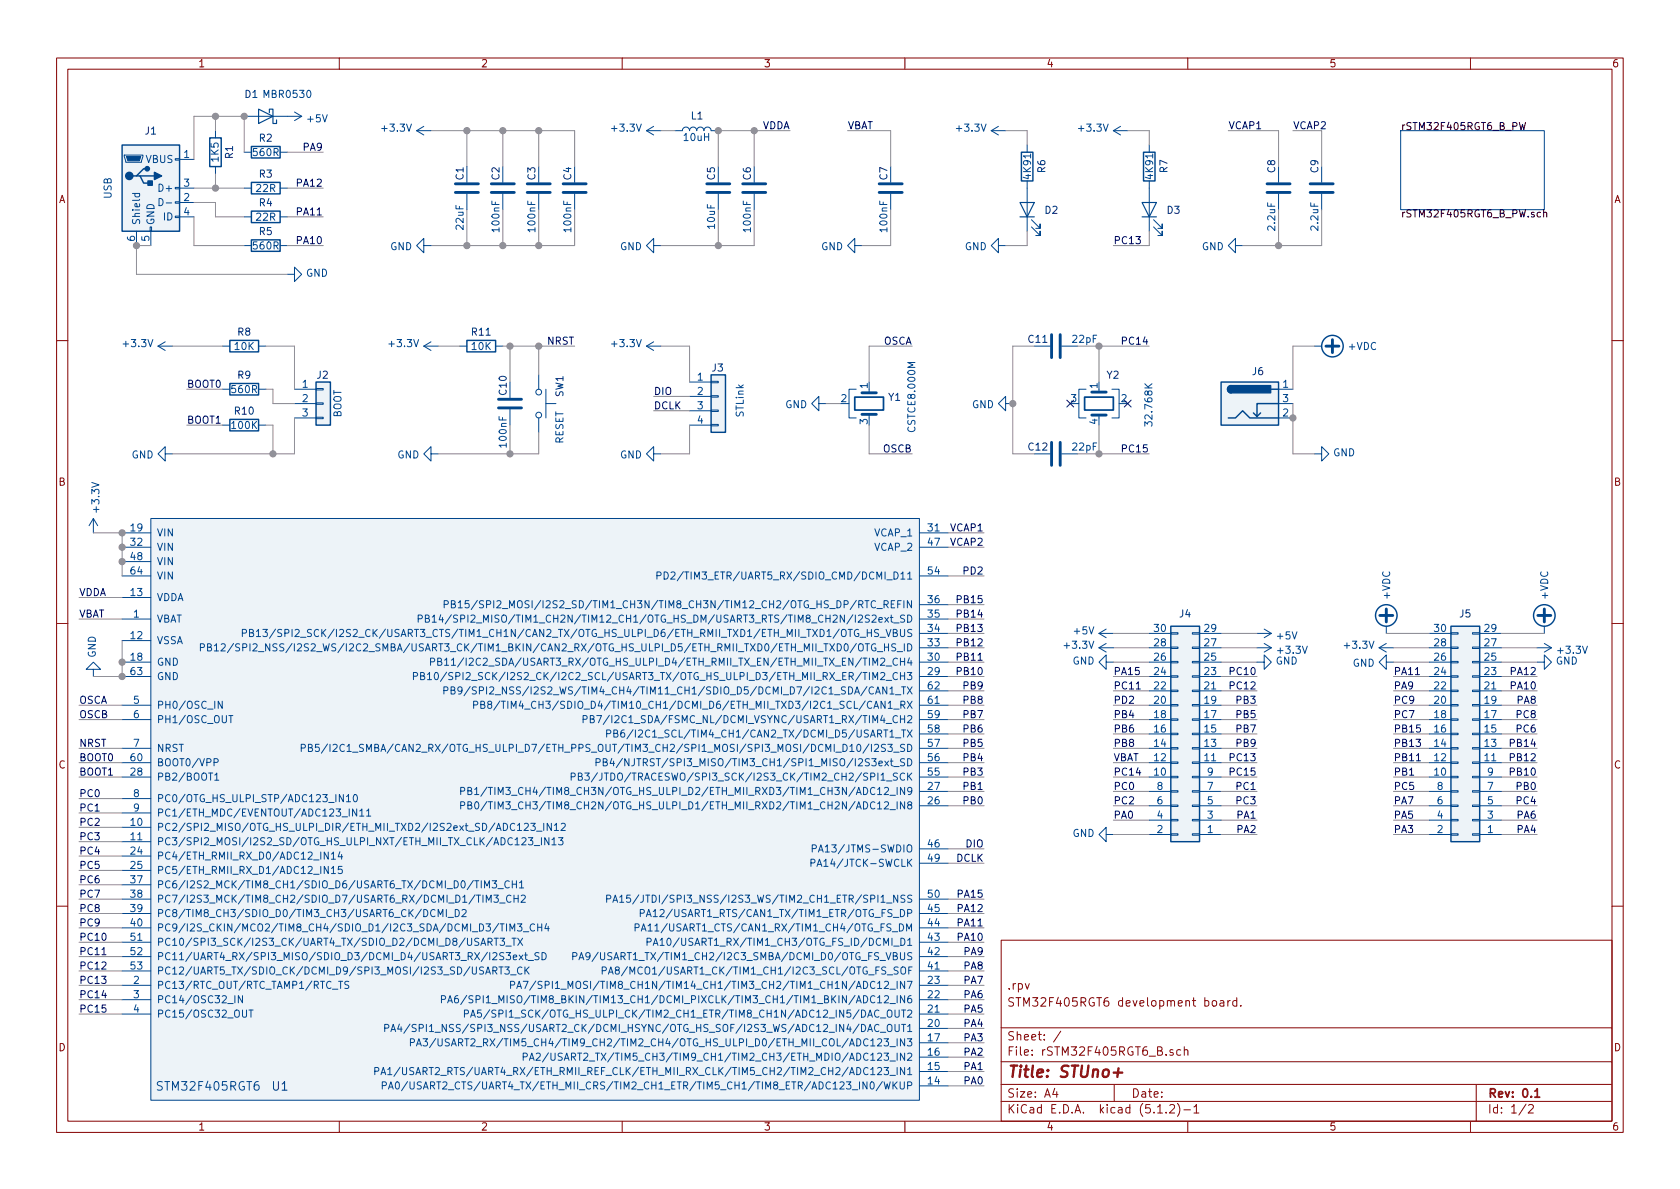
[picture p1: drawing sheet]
EESchema Schematic File Version 4
LIBS:rSTM32F405RGT6_B-cache
EELAYER 29 0
EELAYER END
$Descr A4 11693 8268
encoding utf-8
Sheet 1 2
Title "STUno+"
Date ""
Rev "0.1"
Comp ""
Comment1 "STM32F405RGT6 development board."
Comment2 ".rpv"
Comment3 ""
Comment4 ""
$EndDescr
$Comp
L Device:C C10
U 1 1
P 3550 2800
F 0 "C10" V 3500 2850 50  0000 L CNN
F 1 "100nF" V 3500 2600 50  0000 C CNN
F 2 "Capacitors_SMD:C_0805" H 3588 2650 50  0001 C CNN
F 3 "~" H 3550 2800 50  0001 C CNN
	1    3550 2800
	1    0    0    -1  
$EndComp
$Comp
L Device:LED D2
U 1 1
P 7150 1450
F 0 "D2" V 7143 1333 50  0000 R CNN
F 1 "LED" V 7098 1333 50  0001 R CNN
F 2 "LEDs:LED_0805" H 7150 1450 50  0001 C CNN
F 3 "~" H 7150 1450 50  0001 C CNN
	1    7150 1450
	0    -1   -1   0   
$EndComp
$Comp
L Device:LED D3
U 1 1
P 8000 1450
F 0 "D3" V 7993 1333 50  0000 R CNN
F 1 "LED" V 7948 1333 50  0001 R CNN
F 2 "LEDs:LED_0805" H 8000 1450 50  0001 C CNN
F 3 "~" H 8000 1450 50  0001 C CNN
	1    8000 1450
	0    -1   -1   0   
$EndComp
$Comp
L Device:R R6
U 1 1
P 7150 1150
F 0 "R6" V 7250 1100 50  0000 L CNN
F 1 "4K91" V 7150 1150 50  0000 C CNN
F 2 "Resistors_SMD:R_0603" V 7080 1150 50  0001 C CNN
F 3 "~" H 7150 1150 50  0001 C CNN
	1    7150 1150
	1    0    0    -1  
$EndComp
$Comp
L Device:R R8
U 1 1
P 1700 2400
F 0 "R8" V 1600 2400 50  0000 C CNN
F 1 "10K" V 1700 2400 50  0000 C CNN
F 2 "Resistors_SMD:R_0603" V 1630 2400 50  0001 C CNN
F 3 "~" H 1700 2400 50  0001 C CNN
	1    1700 2400
	0    1    1    0   
$EndComp
$Comp
L Device:R R9
U 1 1
P 1700 2700
F 0 "R9" V 1600 2700 50  0000 C CNN
F 1 "560R" V 1700 2700 50  0000 C CNN
F 2 "Resistors_SMD:R_0603" V 1630 2700 50  0001 C CNN
F 3 "~" H 1700 2700 50  0001 C CNN
	1    1700 2700
	0    1    1    0   
$EndComp
$Comp
L Device:R R11
U 1 1
P 3350 2400
F 0 "R11" V 3250 2400 50  0000 C CNN
F 1 "10K" V 3350 2400 50  0000 C CNN
F 2 "Resistors_SMD:R_0603" V 3280 2400 50  0001 C CNN
F 3 "~" H 3350 2400 50  0001 C CNN
	1    3350 2400
	0    1    1    0   
$EndComp
$Comp
L Device:R R7
U 1 1
P 8000 1150
F 0 "R7" V 8100 1100 50  0000 L CNN
F 1 "4K91" V 8000 1150 50  0000 C CNN
F 2 "Resistors_SMD:R_0603" V 7930 1150 50  0001 C CNN
F 3 "~" H 8000 1150 50  0001 C CNN
	1    8000 1150
	1    0    0    -1  
$EndComp
$Comp
L Device:Crystal_GND2 Y1
U 1 1
P 6050 2800
F 0 "Y1" V 6004 2930 50  0000 L CNN
F 1 "CSTCE8.000M" H 5750 3100 50  0000 L CNN
F 2 ".rpvM:Crystal_CSTCE_3pin_3.2x1.3" H 6050 2800 50  0001 C CNN
F 3 "~" H 6050 2800 50  0001 C CNN
	1    6050 2800
	0    1    1    0   
$EndComp
$Comp
L Connector:USB_B_Micro J1
U 1 1
P 1050 1300
F 0 "J1" H 1050 1700 50  0000 C CNN
F 1 "USB" V 750 1300 50  0000 C CNN
F 2 "Connectors_USB:USB_Micro-B_Molex_47346-0001" H 1200 1250 50  0001 C CNN
F 3 "~" H 1200 1250 50  0001 C CNN
	1    1050 1300
	1    0    0    -1  
$EndComp
$Comp
L Device:D_Schottky D1
U 1 1
P 1850 800
F 0 "D1" H 1950 650 50  0000 C CNN
F 1 "MBR0530" H 1700 650 50  0000 C CNN
F 2 "Diodes_SMD:D_SOD-123" H 1850 800 50  0001 C CNN
F 3 "~" H 1850 800 50  0001 C CNN
	1    1850 800 
	-1   0    0    1   
$EndComp
$Comp
L Connector_Generic:Conn_01x04 J3
U 1 1
P 5000 2750
F 0 "J3" H 4950 2950 50  0000 L CNN
F 1 "STLink" V 5150 2600 50  0000 L CNN
F 2 "Pin_Headers:Pin_Header_Straight_1x04_Pitch2.54mm" H 5000 2750 50  0001 C CNN
F 3 "~" H 5000 2750 50  0001 C CNN
	1    5000 2750
	1    0    0    -1  
$EndComp
$Comp
L power:GND #PWR0101
U 1 1
P 2000 1900
F 0 "#PWR0101" H 2000 1650 50  0001 C CNN
F 1 "GND" V 2005 1772 50  0000 R CNN
F 2 "" H 2000 1900 50  0001 C CNN
F 3 "" H 2000 1900 50  0001 C CNN
	1    2000 1900
	0    -1   -1   0   
$EndComp
Wire Wire Line
	950  1700 1050 1700
$Comp
L power:GND #PWR0102
U 1 1
P 7000 1700
F 0 "#PWR0102" H 7000 1450 50  0001 C CNN
F 1 "GND" V 7005 1572 50  0000 R CNN
F 2 "" H 7000 1700 50  0001 C CNN
F 3 "" H 7000 1700 50  0001 C CNN
	1    7000 1700
	0    1    1    0   
$EndComp
$Comp
L power:+3.3V #PWR0103
U 1 1
P 7000 900
F 0 "#PWR0103" H 7000 750 50  0001 C CNN
F 1 "+3.3V" V 7015 1028 50  0000 L CNN
F 2 "" H 7000 900 50  0001 C CNN
F 3 "" H 7000 900 50  0001 C CNN
	1    7000 900 
	0    -1   -1   0   
$EndComp
$Comp
L power:+3.3V #PWR0104
U 1 1
P 4600 2400
F 0 "#PWR0104" H 4600 2250 50  0001 C CNN
F 1 "+3.3V" V 4615 2528 50  0000 L CNN
F 2 "" H 4600 2400 50  0001 C CNN
F 3 "" H 4600 2400 50  0001 C CNN
	1    4600 2400
	0    -1   -1   0   
$EndComp
Wire Wire Line
	4800 2400 4600 2400
$Comp
L power:GND #PWR0105
U 1 1
P 4600 3150
F 0 "#PWR0105" H 4600 2900 50  0001 C CNN
F 1 "GND" V 4605 3022 50  0000 R CNN
F 2 "" H 4600 3150 50  0001 C CNN
F 3 "" H 4600 3150 50  0001 C CNN
	1    4600 3150
	0    1    1    0   
$EndComp
Wire Wire Line
	4800 2950 4800 3150
Wire Wire Line
	4800 3150 4600 3150
Text Label 4550 2750 0    50   ~ 0
DIO
Text Label 4550 2850 0    50   ~ 0
DCLK
Wire Wire Line
	4800 2850 4550 2850
Wire Wire Line
	4550 2750 4800 2750
$Comp
L power:GND #PWR0106
U 1 1
P 5750 2800
F 0 "#PWR0106" H 5750 2550 50  0001 C CNN
F 1 "GND" V 5755 2672 50  0000 R CNN
F 2 "" H 5750 2800 50  0001 C CNN
F 3 "" H 5750 2800 50  0001 C CNN
	1    5750 2800
	0    1    1    0   
$EndComp
Text Label 550  5000 0    50   ~ 0
OSCB
Text Label 550  4900 0    50   ~ 0
OSCA
Wire Wire Line
	3250 1150 3250 900 
Wire Wire Line
	3250 1450 3250 1700
Wire Wire Line
	3000 1700 3250 1700
Wire Wire Line
	3000 900  3250 900 
$Comp
L power:GND #PWR0107
U 1 1
P 3000 1700
F 0 "#PWR0107" H 3000 1450 50  0001 C CNN
F 1 "GND" V 3005 1572 50  0000 R CNN
F 2 "" H 3000 1700 50  0001 C CNN
F 3 "" H 3000 1700 50  0001 C CNN
	1    3000 1700
	0    1    1    0   
$EndComp
$Comp
L Device:C C1
U 1 1
P 3250 1300
F 0 "C1" V 3200 1350 50  0000 L CNN
F 1 "22uF" V 3200 1000 50  0000 L CNN
F 2 "Capacitors_SMD:C_0805" H 3288 1150 50  0001 C CNN
F 3 "~" H 3250 1300 50  0001 C CNN
	1    3250 1300
	1    0    0    -1  
$EndComp
$Comp
L power:+3.3V #PWR0108
U 1 1
P 3000 900
F 0 "#PWR0108" H 3000 750 50  0001 C CNN
F 1 "+3.3V" V 3015 1028 50  0000 L CNN
F 2 "" H 3000 900 50  0001 C CNN
F 3 "" H 3000 900 50  0001 C CNN
	1    3000 900 
	0    -1   -1   0   
$EndComp
$Comp
L power:+3.3V #PWR0109
U 1 1
P 650 3700
F 0 "#PWR0109" H 650 3550 50  0001 C CNN
F 1 "+3.3V" V 665 3828 50  0000 L CNN
F 2 "" H 650 3700 50  0001 C CNN
F 3 "" H 650 3700 50  0001 C CNN
	1    650  3700
	1    0    0    -1  
$EndComp
$Comp
L power:GND #PWR0110
U 1 1
P 650 4700
F 0 "#PWR0110" H 650 4450 50  0001 C CNN
F 1 "GND" V 655 4572 50  0000 R CNN
F 2 "" H 650 4700 50  0001 C CNN
F 3 "" H 650 4700 50  0001 C CNN
	1    650  4700
	-1   0    0    1   
$EndComp
Text Label 550  4150 0    50   ~ 0
VDDA
Text Label 5500 900  2    50   ~ 0
VDDA
$Comp
L power:+3.3V #PWR0111
U 1 1
P 4600 900
F 0 "#PWR0111" H 4600 750 50  0001 C CNN
F 1 "+3.3V" V 4615 1028 50  0000 L CNN
F 2 "" H 4600 900 50  0001 C CNN
F 3 "" H 4600 900 50  0001 C CNN
	1    4600 900 
	0    -1   -1   0   
$EndComp
Text Label 6850 5900 2    50   ~ 0
DIO
Text Label 6850 6000 2    50   ~ 0
DCLK
Text Label 6350 2400 2    50   ~ 0
OSCA
Text Label 6350 3150 2    50   ~ 0
OSCB
Wire Wire Line
	6050 2400 6050 2650
Wire Wire Line
	6050 2950 6050 3150
Text Label 550  5300 0    50   ~ 0
BOOT0
$Comp
L power:+3.3V #PWR0112
U 1 1
P 1200 2400
F 0 "#PWR0112" H 1200 2250 50  0001 C CNN
F 1 "+3.3V" V 1215 2528 50  0000 L CNN
F 2 "" H 1200 2400 50  0001 C CNN
F 3 "" H 1200 2400 50  0001 C CNN
	1    1200 2400
	0    -1   -1   0   
$EndComp
$Comp
L power:GND #PWR0113
U 1 1
P 1200 3150
F 0 "#PWR0113" H 1200 2900 50  0001 C CNN
F 1 "GND" V 1205 3022 50  0000 R CNN
F 2 "" H 1200 3150 50  0001 C CNN
F 3 "" H 1200 3150 50  0001 C CNN
	1    1200 3150
	0    1    1    0   
$EndComp
Text Label 1300 2700 0    50   ~ 0
BOOT0
Wire Wire Line
	1300 2700 1550 2700
Wire Wire Line
	1200 2400 1550 2400
Text Label 550  5200 0    50   ~ 0
NRST
Text Label 4000 2400 2    50   ~ 0
NRST
$Comp
L power:+3.3V #PWR0114
U 1 1
P 3050 2400
F 0 "#PWR0114" H 3050 2250 50  0001 C CNN
F 1 "+3.3V" V 3065 2528 50  0000 L CNN
F 2 "" H 3050 2400 50  0001 C CNN
F 3 "" H 3050 2400 50  0001 C CNN
	1    3050 2400
	0    -1   -1   0   
$EndComp
$Comp
L power:GND #PWR0115
U 1 1
P 3050 3150
F 0 "#PWR0115" H 3050 2900 50  0001 C CNN
F 1 "GND" V 3055 3022 50  0000 R CNN
F 2 "" H 3050 3150 50  0001 C CNN
F 3 "" H 3050 3150 50  0001 C CNN
	1    3050 3150
	0    1    1    0   
$EndComp
$Comp
L Switch:SW_Push SW1
U 1 1
P 3750 2800
F 0 "SW1" H 3550 2950 50  0000 L CNN
F 1 "RESET" H 3800 2950 50  0000 L CNN
F 2 ".rpvM:Switch_SMD_5.2x6.4_reset" H 3750 3000 50  0001 C CNN
F 3 "~" H 3750 3000 50  0001 C CNN
	1    3750 2800
	0    1    1    0   
$EndComp
Wire Wire Line
	3050 2400 3200 2400
Wire Wire Line
	3500 2400 3550 2400
Connection ~ 3550 2400
Wire Wire Line
	3550 2400 3750 2400
Wire Wire Line
	8000 900  8000 1000
$Comp
L power:GND #PWR0116
U 1 1
P 7750 4600
F 0 "#PWR0116" H 7750 4350 50  0001 C CNN
F 1 "GND" V 7755 4472 50  0000 R CNN
F 2 "" H 7750 4600 50  0001 C CNN
F 3 "" H 7750 4600 50  0001 C CNN
	1    7750 4600
	0    1    -1   0   
$EndComp
$Comp
L power:GND #PWR0117
U 1 1
P 9700 4600
F 0 "#PWR0117" H 9700 4350 50  0001 C CNN
F 1 "GND" V 9705 4472 50  0000 R CNN
F 2 "" H 9700 4600 50  0001 C CNN
F 3 "" H 9700 4600 50  0001 C CNN
	1    9700 4600
	0    1    1    0   
$EndComp
$Comp
L power:+3.3V #PWR0118
U 1 1
P 9700 4500
F 0 "#PWR0118" H 9700 4350 50  0001 C CNN
F 1 "+3.3V" V 9715 4628 50  0000 L CNN
F 2 "" H 9700 4500 50  0001 C CNN
F 3 "" H 9700 4500 50  0001 C CNN
	1    9700 4500
	0    -1   -1   0   
$EndComp
Text Label 6850 7550 2    50   ~ 0
PA0
Text Label 6850 7450 2    50   ~ 0
PA1
Text Label 6850 7350 2    50   ~ 0
PA2
Text Label 6850 7250 2    50   ~ 0
PA3
Text Label 6850 7150 2    50   ~ 0
PA4
Text Label 6850 7050 2    50   ~ 0
PA5
Text Label 6850 6950 2    50   ~ 0
PA6
Text Label 6850 6850 2    50   ~ 0
PA7
Text Label 6850 6650 2    50   ~ 0
PA9
Text Label 6850 6550 2    50   ~ 0
PA10
Text Label 6850 5500 2    50   ~ 0
PB1
Wire Wire Line
	8000 4600 7750 4600
Wire Wire Line
	9950 4600 9700 4600
Wire Wire Line
	9700 4500 9950 4500
$Comp
L Device:L L1
U 1 1
P 4850 900
F 0 "L1" V 4950 850 50  0000 L CNN
F 1 "10uH" V 4800 900 50  0000 C CNN
F 2 "Inductors_SMD:L_0805" H 4850 900 50  0001 C CNN
F 3 "~" H 4850 900 50  0001 C CNN
	1    4850 900 
	0    -1   -1   0   
$EndComp
$Comp
L Connector_Generic:Conn_01x03 J2
U 1 1
P 2250 2800
F 0 "J2" H 2200 3000 50  0000 L CNN
F 1 "BOOT" V 2350 2700 50  0000 L CNN
F 2 "Pin_Headers:Pin_Header_Straight_1x03_Pitch2.54mm" H 2250 2800 50  0001 C CNN
F 3 "~" H 2250 2800 50  0001 C CNN
	1    2250 2800
	1    0    0    -1  
$EndComp
$Comp
L Device:C C5
U 1 1
P 5000 1300
F 0 "C5" V 4950 1350 50  0000 L CNN
F 1 "10uF" V 4950 1100 50  0000 C CNN
F 2 "Capacitors_SMD:C_0805" H 5038 1150 50  0001 C CNN
F 3 "~" H 5000 1300 50  0001 C CNN
	1    5000 1300
	1    0    0    -1  
$EndComp
$Comp
L power:GND #PWR0119
U 1 1
P 4600 1700
F 0 "#PWR0119" H 4600 1450 50  0001 C CNN
F 1 "GND" V 4605 1572 50  0000 R CNN
F 2 "" H 4600 1700 50  0001 C CNN
F 3 "" H 4600 1700 50  0001 C CNN
	1    4600 1700
	0    1    1    0   
$EndComp
Text Label 6850 6750 2    50   ~ 0
PA8
Text Label 6850 6450 2    50   ~ 0
PA11
Text Label 6850 6350 2    50   ~ 0
PA12
Text Label 6850 6250 2    50   ~ 0
PA15
Text Label 6850 5600 2    50   ~ 0
PB0
Text Label 6850 5300 2    50   ~ 0
PB4
Text Label 6850 5400 2    50   ~ 0
PB3
Text Label 6850 5200 2    50   ~ 0
PB5
Text Label 6850 5000 2    50   ~ 0
PB7
Text Label 6850 5100 2    50   ~ 0
PB6
Wire Wire Line
	9950 5200 9700 5200
Text Label 9700 5200 0    50   ~ 0
PB13
$Comp
L rLibrary:STM32F405RGT6 U1
U 1 1
P 2000 5500
F 0 "U1" H 1950 3450 60  0000 C CNN
F 1 "STM32F405RGT6" H 1450 3450 60  0000 C CNN
F 2 "Housings_QFP:LQFP-64_10x10mm_Pitch0.5mm" H 1050 5450 60  0001 C CNN
F 3 "" H 1050 5450 60  0001 C CNN
	1    2000 5500
	1    0    0    -1  
$EndComp
Wire Wire Line
	850  4000 850  3900
Wire Wire Line
	850  3900 850  3800
Connection ~ 850  3900
Wire Wire Line
	850  3800 850  3700
Connection ~ 850  3800
Wire Wire Line
	850  3700 650  3700
Connection ~ 850  3700
Wire Wire Line
	650  4700 850  4700
Wire Wire Line
	850  4700 850  4600
Connection ~ 850  4700
Wire Wire Line
	850  4600 850  4450
Connection ~ 850  4600
Wire Wire Line
	850  4150 550  4150
Wire Wire Line
	850  4900 550  4900
Wire Wire Line
	850  5000 550  5000
Wire Wire Line
	850  5200 550  5200
Wire Wire Line
	550  5300 850  5300
Wire Wire Line
	6850 7550 6600 7550
Wire Wire Line
	6600 7450 6850 7450
Wire Wire Line
	6850 7350 6600 7350
Wire Wire Line
	6600 7250 6850 7250
Wire Wire Line
	6850 7150 6600 7150
Wire Wire Line
	6600 7050 6850 7050
Wire Wire Line
	6850 6950 6600 6950
Wire Wire Line
	6600 6850 6850 6850
Wire Wire Line
	6850 6750 6600 6750
Wire Wire Line
	6600 6650 6850 6650
Wire Wire Line
	6850 6550 6600 6550
Wire Wire Line
	6600 6450 6850 6450
Wire Wire Line
	6850 6350 6600 6350
Wire Wire Line
	6600 6250 6850 6250
Wire Wire Line
	6850 5600 6600 5600
Wire Wire Line
	6600 5500 6850 5500
Wire Wire Line
	6850 5400 6600 5400
Wire Wire Line
	6600 5300 6850 5300
Wire Wire Line
	6850 5200 6600 5200
Wire Wire Line
	6600 5100 6850 5100
Wire Wire Line
	6850 5000 6600 5000
Wire Wire Line
	6600 6000 6850 6000
Wire Wire Line
	6850 5900 6600 5900
Text Label 550  4300 0    50   ~ 0
VBAT
Wire Wire Line
	850  4300 550  4300
Text Label 550  5400 0    50   ~ 0
BOOT1
Wire Wire Line
	850  5400 550  5400
Text Label 550  5550 0    50   ~ 0
PC0
Text Label 550  5650 0    50   ~ 0
PC1
Text Label 550  5750 0    50   ~ 0
PC2
Text Label 550  5850 0    50   ~ 0
PC3
Text Label 550  5950 0    50   ~ 0
PC4
Text Label 550  6050 0    50   ~ 0
PC5
Text Label 550  6150 0    50   ~ 0
PC6
Text Label 550  6250 0    50   ~ 0
PC7
Text Label 550  6350 0    50   ~ 0
PC8
Text Label 550  6450 0    50   ~ 0
PC9
Text Label 550  6550 0    50   ~ 0
PC10
Text Label 550  6650 0    50   ~ 0
PC11
Text Label 550  6750 0    50   ~ 0
PC12
Text Label 550  6850 0    50   ~ 0
PC13
Text Label 550  6950 0    50   ~ 0
PC14
Text Label 550  7050 0    50   ~ 0
PC15
Wire Wire Line
	850  5550 550  5550
Wire Wire Line
	550  5650 850  5650
Wire Wire Line
	550  5750 850  5750
Wire Wire Line
	850  5850 550  5850
Wire Wire Line
	550  5950 850  5950
Wire Wire Line
	850  6050 550  6050
Wire Wire Line
	550  6150 850  6150
Wire Wire Line
	850  6250 550  6250
Wire Wire Line
	550  6350 850  6350
Wire Wire Line
	850  6450 550  6450
Wire Wire Line
	550  6550 850  6550
Wire Wire Line
	850  6650 550  6650
Wire Wire Line
	550  6750 850  6750
Wire Wire Line
	850  6850 550  6850
Wire Wire Line
	550  6950 850  6950
Wire Wire Line
	850  7050 550  7050
Text Label 6850 4800 2    50   ~ 0
PB9
Text Label 6850 4900 2    50   ~ 0
PB8
Text Label 6850 4600 2    50   ~ 0
PB11
Text Label 6850 4700 2    50   ~ 0
PB10
Text Label 6850 4500 2    50   ~ 0
PB12
Text Label 6850 4300 2    50   ~ 0
PB14
Text Label 6850 4400 2    50   ~ 0
PB13
Wire Wire Line
	6850 4900 6600 4900
Wire Wire Line
	6600 4800 6850 4800
Wire Wire Line
	6850 4700 6600 4700
Wire Wire Line
	6600 4600 6850 4600
Wire Wire Line
	6850 4500 6600 4500
Wire Wire Line
	6600 4400 6850 4400
Wire Wire Line
	6850 4300 6600 4300
Text Label 6850 4200 2    50   ~ 0
PB15
Wire Wire Line
	6850 4200 6600 4200
Text Label 6850 4000 2    50   ~ 0
PD2
Wire Wire Line
	6850 4000 6600 4000
$Comp
L Device:C C8
U 1 1
P 8900 1300
F 0 "C8" V 8850 1400 50  0000 L CNN
F 1 "2.2uF" V 8850 1100 50  0000 C CNN
F 2 "Capacitors_SMD:C_0603" H 8938 1150 50  0001 C CNN
F 3 "~" H 8900 1300 50  0001 C CNN
	1    8900 1300
	1    0    0    -1  
$EndComp
$Comp
L power:GND #PWR0120
U 1 1
P 8650 1700
F 0 "#PWR0120" H 8650 1450 50  0001 C CNN
F 1 "GND" V 8655 1572 50  0000 R CNN
F 2 "" H 8650 1700 50  0001 C CNN
F 3 "" H 8650 1700 50  0001 C CNN
	1    8650 1700
	0    1    1    0   
$EndComp
$Comp
L Device:R R10
U 1 1
P 1700 2950
F 0 "R10" V 1600 2950 50  0000 C CNN
F 1 "100K" V 1700 2950 50  0000 C CNN
F 2 "Resistors_SMD:R_0603" V 1630 2950 50  0001 C CNN
F 3 "~" H 1700 2950 50  0001 C CNN
	1    1700 2950
	0    1    1    0   
$EndComp
Text Label 1300 2950 0    50   ~ 0
BOOT1
Wire Wire Line
	1300 2950 1550 2950
$Comp
L power:+3.3V #PWR0121
U 1 1
P 7850 900
F 0 "#PWR0121" H 7850 750 50  0001 C CNN
F 1 "+3.3V" V 7865 1028 50  0000 L CNN
F 2 "" H 7850 900 50  0001 C CNN
F 3 "" H 7850 900 50  0001 C CNN
	1    7850 900 
	0    -1   -1   0   
$EndComp
Wire Wire Line
	7850 900  8000 900 
Wire Wire Line
	6350 2400 6050 2400
Wire Wire Line
	6350 3150 6050 3150
Wire Wire Line
	5750 2800 5850 2800
$Comp
L Device:C C2
U 1 1
P 3500 1300
F 0 "C2" V 3450 1350 50  0000 L CNN
F 1 "100nF" V 3450 1100 50  0000 C CNN
F 2 "Capacitors_SMD:C_0805" H 3538 1150 50  0001 C CNN
F 3 "~" H 3500 1300 50  0001 C CNN
	1    3500 1300
	1    0    0    -1  
$EndComp
$Comp
L Device:C C3
U 1 1
P 3750 1300
F 0 "C3" V 3700 1350 50  0000 L CNN
F 1 "100nF" V 3700 1100 50  0000 C CNN
F 2 "Capacitors_SMD:C_0805" H 3788 1150 50  0001 C CNN
F 3 "~" H 3750 1300 50  0001 C CNN
	1    3750 1300
	1    0    0    -1  
$EndComp
$Comp
L Device:C C4
U 1 1
P 4000 1300
F 0 "C4" V 3950 1350 50  0000 L CNN
F 1 "100nF" V 3950 1100 50  0000 C CNN
F 2 "Capacitors_SMD:C_0805" H 4038 1150 50  0001 C CNN
F 3 "~" H 4000 1300 50  0001 C CNN
	1    4000 1300
	1    0    0    -1  
$EndComp
Wire Wire Line
	3250 1700 3500 1700
Wire Wire Line
	4000 1700 4000 1450
Connection ~ 3250 1700
Wire Wire Line
	3750 1450 3750 1700
Connection ~ 3750 1700
Wire Wire Line
	3750 1700 4000 1700
Wire Wire Line
	3500 1450 3500 1700
Connection ~ 3500 1700
Wire Wire Line
	3500 1700 3750 1700
Wire Wire Line
	3250 900  3500 900 
Wire Wire Line
	3500 900  3500 1150
Connection ~ 3250 900 
Wire Wire Line
	3500 900  3750 900 
Wire Wire Line
	3750 900  3750 1150
Connection ~ 3500 900 
Wire Wire Line
	3750 900  4000 900 
Wire Wire Line
	4000 900  4000 1150
Connection ~ 3750 900 
$Comp
L Device:C C6
U 1 1
P 5250 1300
F 0 "C6" V 5200 1350 50  0000 L CNN
F 1 "100nF" V 5200 1100 50  0000 C CNN
F 2 "Capacitors_SMD:C_0805" H 5288 1150 50  0001 C CNN
F 3 "~" H 5250 1300 50  0001 C CNN
	1    5250 1300
	1    0    0    -1  
$EndComp
Wire Wire Line
	4700 900  4600 900 
Wire Wire Line
	5000 1150 5000 900 
Wire Wire Line
	5000 900  5250 900 
Connection ~ 5000 900 
Wire Wire Line
	5250 1150 5250 900 
Connection ~ 5250 900 
Wire Wire Line
	2050 2700 2050 2400
Wire Wire Line
	2050 2400 1850 2400
Wire Wire Line
	1200 3150 1900 3150
Wire Wire Line
	2050 3150 2050 2900
Wire Wire Line
	2050 2800 1900 2800
Wire Wire Line
	1900 2800 1900 2700
Wire Wire Line
	1900 2700 1850 2700
Wire Wire Line
	1850 2950 1900 2950
Wire Wire Line
	1900 2950 1900 3150
Connection ~ 1900 3150
Wire Wire Line
	1900 3150 2050 3150
Wire Wire Line
	3550 2400 3550 2650
Wire Wire Line
	3750 2600 3750 2400
Connection ~ 3750 2400
Wire Wire Line
	3750 2400 4000 2400
$Comp
L Device:R R3
U 1 1
P 1850 1300
F 0 "R3" V 1750 1300 50  0000 C CNN
F 1 "22R" V 1850 1300 50  0000 C CNN
F 2 "Resistors_SMD:R_0603" V 1780 1300 50  0001 C CNN
F 3 "~" H 1850 1300 50  0001 C CNN
	1    1850 1300
	0    1    1    0   
$EndComp
$Comp
L Device:R R4
U 1 1
P 1850 1500
F 0 "R4" V 1750 1500 50  0000 C CNN
F 1 "22R" V 1850 1500 50  0000 C CNN
F 2 "Resistors_SMD:R_0603" V 1780 1500 50  0001 C CNN
F 3 "~" H 1850 1500 50  0001 C CNN
	1    1850 1500
	0    1    1    0   
$EndComp
Wire Wire Line
	950  1700 950  1900
Connection ~ 950  1700
Wire Wire Line
	1350 1300 1500 1300
Text Label 2250 1500 2    50   ~ 0
PA11
Text Label 2250 1300 2    50   ~ 0
PA12
Wire Wire Line
	2000 1500 2250 1500
Wire Wire Line
	2250 1300 2000 1300
$Comp
L Device:R R1
U 1 1
P 1500 1050
F 0 "R1" V 1400 1050 50  0000 C CNN
F 1 "1K5" V 1500 1050 50  0000 C CNN
F 2 "Resistors_SMD:R_0603" V 1430 1050 50  0001 C CNN
F 3 "~" H 1500 1050 50  0001 C CNN
	1    1500 1050
	-1   0    0    1   
$EndComp
Wire Wire Line
	1500 1200 1500 1300
Wire Wire Line
	1350 1100 1350 800 
Wire Wire Line
	1350 800  1500 800 
Wire Wire Line
	1500 900  1500 800 
Wire Wire Line
	7000 900  7150 900 
Wire Wire Line
	7150 1700 7000 1700
$Comp
L power:+5V #PWR0122
U 1 1
P 2000 800
F 0 "#PWR0122" H 2000 650 50  0001 C CNN
F 1 "+5V" V 2015 928 50  0000 L CNN
F 2 "" H 2000 800 50  0001 C CNN
F 3 "" H 2000 800 50  0001 C CNN
	1    2000 800 
	0    1    1    0   
$EndComp
$Comp
L Device:C C7
U 1 1
P 6200 1300
F 0 "C7" V 6150 1350 50  0000 L CNN
F 1 "100nF" V 6150 1100 50  0000 C CNN
F 2 "Capacitors_SMD:C_0805" H 6238 1150 50  0001 C CNN
F 3 "~" H 6200 1300 50  0001 C CNN
	1    6200 1300
	1    0    0    -1  
$EndComp
$Comp
L power:GND #PWR0123
U 1 1
P 6000 1700
F 0 "#PWR0123" H 6000 1450 50  0001 C CNN
F 1 "GND" V 6005 1572 50  0000 R CNN
F 2 "" H 6000 1700 50  0001 C CNN
F 3 "" H 6000 1700 50  0001 C CNN
	1    6000 1700
	0    1    1    0   
$EndComp
Text Label 5900 900  0    50   ~ 0
VBAT
Wire Wire Line
	6000 1700 6200 1700
Wire Wire Line
	6200 1150 6200 900 
Wire Wire Line
	6200 900  5900 900 
Wire Wire Line
	5250 900  5500 900 
$Comp
L Device:R R2
U 1 1
P 1850 1050
F 0 "R2" V 1750 1050 50  0000 C CNN
F 1 "560R" V 1850 1050 50  0000 C CNN
F 2 "Resistors_SMD:R_0603" V 1780 1050 50  0001 C CNN
F 3 "~" H 1850 1050 50  0001 C CNN
	1    1850 1050
	0    1    1    0   
$EndComp
Text Label 2250 1050 2    50   ~ 0
PA9
Wire Wire Line
	2250 1050 2000 1050
Wire Wire Line
	950  1900 2000 1900
Wire Wire Line
	1500 800  1700 800 
Connection ~ 1500 800 
Connection ~ 1700 800 
$Comp
L Device:R R5
U 1 1
P 1850 1700
F 0 "R5" V 1750 1700 50  0000 C CNN
F 1 "560R" V 1850 1700 50  0000 C CNN
F 2 "Resistors_SMD:R_0603" V 1780 1700 50  0001 C CNN
F 3 "~" H 1850 1700 50  0001 C CNN
	1    1850 1700
	0    1    1    0   
$EndComp
Text Label 2250 1700 2    50   ~ 0
PA10
Wire Wire Line
	2250 1700 2000 1700
Wire Wire Line
	1700 1050 1700 800 
Wire Wire Line
	1500 1300 1700 1300
Connection ~ 1500 1300
Wire Wire Line
	1500 1400 1500 1500
Wire Wire Line
	1500 1500 1700 1500
Wire Wire Line
	1350 1400 1500 1400
Wire Wire Line
	1700 1700 1350 1700
Wire Wire Line
	1350 1700 1350 1500
Text Label 7750 5300 0    50   ~ 0
VBAT
Wire Wire Line
	8000 5300 7750 5300
Text Label 10700 5600 2    50   ~ 0
PC4
Text Label 10700 5700 2    50   ~ 0
PA6
Text Label 10700 5800 2    50   ~ 0
PA4
Text Label 10700 5500 2    50   ~ 0
PB0
Wire Wire Line
	10450 5600 10700 5600
Wire Wire Line
	10450 5700 10700 5700
Wire Wire Line
	10450 5800 10700 5800
Wire Wire Line
	10450 5500 10700 5500
Text Label 8750 4900 2    50   ~ 0
PB3
Text Label 8750 5000 2    50   ~ 0
PB5
Text Label 8750 4800 2    50   ~ 0
PC12
Wire Wire Line
	8500 4900 8750 4900
Wire Wire Line
	8500 5000 8750 5000
Wire Wire Line
	8500 4800 8750 4800
Wire Wire Line
	8500 5200 8750 5200
Text Label 8750 5200 2    50   ~ 0
PB9
Text Label 8750 5100 2    50   ~ 0
PB7
Wire Wire Line
	8500 5100 8750 5100
Text Label 9700 4800 0    50   ~ 0
PA9
Text Label 9700 4700 0    50   ~ 0
PA11
Text Label 9700 4900 0    50   ~ 0
PC9
Text Label 9700 5000 0    50   ~ 0
PC7
Wire Wire Line
	9950 4800 9700 4800
Wire Wire Line
	9950 4700 9700 4700
Wire Wire Line
	9950 4900 9700 4900
Wire Wire Line
	9950 5000 9700 5000
Wire Wire Line
	9950 5100 9700 5100
Text Label 9700 5100 0    50   ~ 0
PB15
Wire Wire Line
	7150 900  7150 1000
Text Label 10700 5400 2    50   ~ 0
PB10
Wire Wire Line
	10450 5400 10700 5400
Text Label 10700 5300 2    50   ~ 0
PB12
Wire Wire Line
	10450 5300 10700 5300
Text Label 8750 5400 2    50   ~ 0
PC15
Text Label 8750 5300 2    50   ~ 0
PC13
Text Label 8750 5600 2    50   ~ 0
PC3
$Comp
L power:+3.3V #PWR0125
U 1 1
P 8750 4500
F 0 "#PWR0125" H 8750 4350 50  0001 C CNN
F 1 "+3.3V" V 8765 4628 50  0000 L CNN
F 2 "" H 8750 4500 50  0001 C CNN
F 3 "" H 8750 4500 50  0001 C CNN
	1    8750 4500
	0    1    1    0   
$EndComp
Wire Wire Line
	8500 5400 8750 5400
Wire Wire Line
	8500 5300 8750 5300
Wire Wire Line
	8500 4600 8750 4600
Wire Wire Line
	8500 4500 8750 4500
Wire Wire Line
	8500 5600 8750 5600
Wire Wire Line
	8500 5700 8750 5700
Text Label 8750 5700 2    50   ~ 0
PA1
$Comp
L power:+5V #PWR0126
U 1 1
P 8750 4400
F 0 "#PWR0126" H 8750 4250 50  0001 C CNN
F 1 "+5V" V 8765 4528 50  0000 L CNN
F 2 "" H 8750 4400 50  0001 C CNN
F 3 "" H 8750 4400 50  0001 C CNN
	1    8750 4400
	0    1    1    0   
$EndComp
Text Label 9700 5600 0    50   ~ 0
PA7
Text Label 9700 5700 0    50   ~ 0
PA5
Text Label 9700 5800 0    50   ~ 0
PA3
$Comp
L power:GND #PWR0127
U 1 1
P 10700 4600
F 0 "#PWR0127" H 10700 4350 50  0001 C CNN
F 1 "GND" V 10705 4472 50  0000 R CNN
F 2 "" H 10700 4600 50  0001 C CNN
F 3 "" H 10700 4600 50  0001 C CNN
	1    10700 4600
	0    -1   -1   0   
$EndComp
$Comp
L power:+3.3V #PWR0128
U 1 1
P 10700 4500
F 0 "#PWR0128" H 10700 4350 50  0001 C CNN
F 1 "+3.3V" V 10715 4628 50  0000 L CNN
F 2 "" H 10700 4500 50  0001 C CNN
F 3 "" H 10700 4500 50  0001 C CNN
	1    10700 4500
	0    1    1    0   
$EndComp
Wire Wire Line
	10450 4600 10700 4600
Wire Wire Line
	10700 4500 10450 4500
Text Label 7750 4900 0    50   ~ 0
PD2
Text Label 7750 5000 0    50   ~ 0
PB4
Text Label 7750 5100 0    50   ~ 0
PB6
Text Label 7750 4800 0    50   ~ 0
PC11
Wire Wire Line
	8000 4900 7750 4900
Wire Wire Line
	8000 5000 7750 5000
Wire Wire Line
	8000 5100 7750 5100
Wire Wire Line
	8000 4800 7750 4800
Text Label 10700 4900 2    50   ~ 0
PA8
Text Label 10700 4800 2    50   ~ 0
PA10
Text Label 10700 4700 2    50   ~ 0
PA12
Text Label 10700 5000 2    50   ~ 0
PC8
Wire Wire Line
	10450 4900 10700 4900
Wire Wire Line
	10450 4800 10700 4800
Wire Wire Line
	10450 4700 10700 4700
Wire Wire Line
	10450 5000 10700 5000
Wire Wire Line
	10450 5100 10700 5100
Text Label 10700 5100 2    50   ~ 0
PC6
Text Label 7750 5200 0    50   ~ 0
PB8
Wire Wire Line
	8000 5200 7750 5200
Wire Wire Line
	10450 5200 10700 5200
Text Label 10700 5200 2    50   ~ 0
PB14
Wire Wire Line
	8500 4400 8750 4400
Wire Wire Line
	8000 4500 7750 4500
$Comp
L power:+3.3V #PWR0129
U 1 1
P 7750 4500
F 0 "#PWR0129" H 7750 4350 50  0001 C CNN
F 1 "+3.3V" V 7765 4628 50  0000 L CNN
F 2 "" H 7750 4500 50  0001 C CNN
F 3 "" H 7750 4500 50  0001 C CNN
	1    7750 4500
	0    -1   -1   0   
$EndComp
$Comp
L power:+5V #PWR0130
U 1 1
P 7750 4400
F 0 "#PWR0130" H 7750 4250 50  0001 C CNN
F 1 "+5V" V 7765 4528 50  0000 L CNN
F 2 "" H 7750 4400 50  0001 C CNN
F 3 "" H 7750 4400 50  0001 C CNN
	1    7750 4400
	0    -1   -1   0   
$EndComp
Wire Wire Line
	8000 4400 7750 4400
$Comp
L Device:Crystal_GND23 Y2
U 1 1
P 7650 2800
F 0 "Y2" V 7450 2850 50  0000 L CNN
F 1 "32.768K" H 7500 3150 50  0000 L CNN
F 2 ".rpvM:Crystal_4pin_SMD_2.5x4.6" H 7650 2800 50  0001 C CNN
F 3 "~" H 7650 2800 50  0001 C CNN
	1    7650 2800
	0    1    1    0   
$EndComp
$Comp
L Device:C C11
U 1 1
P 7350 2400
F 0 "C11" V 7300 2200 50  0000 L CNN
F 1 "22pF" V 7300 2600 50  0000 C CNN
F 2 "Capacitors_SMD:C_0805" H 7388 2250 50  0001 C CNN
F 3 "~" H 7350 2400 50  0001 C CNN
	1    7350 2400
	0    1    1    0   
$EndComp
$Comp
L Device:C C12
U 1 1
P 7350 3150
F 0 "C12" V 7300 2950 50  0000 L CNN
F 1 "22pF" V 7300 3350 50  0000 C CNN
F 2 "Capacitors_SMD:C_0805" H 7388 3000 50  0001 C CNN
F 3 "~" H 7350 3150 50  0001 C CNN
	1    7350 3150
	0    1    1    0   
$EndComp
$Comp
L power:GND #PWR0131
U 1 1
P 7050 2800
F 0 "#PWR0131" H 7050 2550 50  0001 C CNN
F 1 "GND" V 7055 2672 50  0000 R CNN
F 2 "" H 7050 2800 50  0001 C CNN
F 3 "" H 7050 2800 50  0001 C CNN
	1    7050 2800
	0    1    1    0   
$EndComp
Wire Wire Line
	7050 2800 7050 3150
Wire Wire Line
	7050 3150 7200 3150
Wire Wire Line
	7050 2400 7200 2400
Wire Wire Line
	7500 2400 7650 2400
Wire Wire Line
	7500 3150 7650 3150
Wire Wire Line
	7650 3150 7650 2950
NoConn ~ 7850 2800
NoConn ~ 7450 2800
Text Label 8000 2400 2    50   ~ 0
PC14
Text Label 8000 3150 2    50   ~ 0
PC15
Wire Wire Line
	8000 3150 7650 3150
Connection ~ 7650 3150
Wire Wire Line
	8000 2400 7650 2400
Connection ~ 7650 2400
$Sheet
S 9750 900  1000 550 
U 5DE82A0A
F0 "rSTM32F405RGT6_B_PW" 50
F1 "rSTM32F405RGT6_B_PW.sch" 50
$EndSheet
$Comp
L Device:C C9
U 1 1
P 9200 1300
F 0 "C9" V 9150 1400 50  0000 L CNN
F 1 "2.2uF" V 9150 1100 50  0000 C CNN
F 2 "Capacitors_SMD:C_0603" H 9238 1150 50  0001 C CNN
F 3 "~" H 9200 1300 50  0001 C CNN
	1    9200 1300
	1    0    0    -1  
$EndComp
Wire Wire Line
	8900 900  8550 900 
Text Label 6850 3800 2    50   ~ 0
VCAP2
Text Label 6850 3700 2    50   ~ 0
VCAP1
Text Label 9000 900  0    50   ~ 0
VCAP2
Text Label 8550 900  0    50   ~ 0
VCAP1
Wire Wire Line
	6850 3800 6600 3800
Wire Wire Line
	6600 3700 6850 3700
Wire Wire Line
	9000 900  9200 900 
Wire Wire Line
	8650 1700 8900 1700
Wire Wire Line
	9200 1450 9200 1700
Wire Wire Line
	8900 1450 8900 1700
Connection ~ 8900 1700
Wire Wire Line
	8900 1700 9200 1700
Wire Wire Line
	8900 1150 8900 900 
Wire Wire Line
	9200 1150 9200 900 
Wire Wire Line
	4600 1700 5000 1700
Wire Wire Line
	5000 1450 5000 1700
Connection ~ 5000 1700
Wire Wire Line
	5000 1700 5250 1700
Wire Wire Line
	5250 1700 5250 1450
Wire Wire Line
	8000 1600 8000 1700
Wire Wire Line
	8000 1700 7750 1700
Text Label 7750 1700 0    50   ~ 0
PC13
Wire Wire Line
	6200 1450 6200 1700
Wire Wire Line
	7150 1700 7150 1600
Wire Wire Line
	7650 2400 7650 2650
Wire Wire Line
	7050 2400 7050 2800
Connection ~ 7050 2800
Wire Wire Line
	4800 2400 4800 2650
Wire Wire Line
	3050 3150 3550 3150
Wire Wire Line
	3750 3150 3750 3000
Wire Wire Line
	3550 2950 3550 3150
Connection ~ 3550 3150
Wire Wire Line
	3550 3150 3750 3150
Text Label 7750 5500 0    50   ~ 0
PC0
Text Label 7750 5400 0    50   ~ 0
PC14
Text Label 7750 5600 0    50   ~ 0
PC2
Text Label 7750 5700 0    50   ~ 0
PA0
Wire Wire Line
	8000 5500 7750 5500
Wire Wire Line
	8000 5400 7750 5400
Wire Wire Line
	8000 5600 7750 5600
Wire Wire Line
	8000 5700 7750 5700
Wire Wire Line
	9950 5300 9700 5300
Text Label 9700 5300 0    50   ~ 0
PB11
Wire Wire Line
	9950 5800 9700 5800
Wire Wire Line
	9950 5400 9700 5400
Wire Wire Line
	9950 5500 9700 5500
Wire Wire Line
	9950 5700 9700 5700
Wire Wire Line
	9950 5600 9700 5600
Text Label 9700 5400 0    50   ~ 0
PB1
Text Label 9700 5500 0    50   ~ 0
PC5
$Comp
L Connector:Barrel_Jack_Switch J6
U 1 1
P 8700 2800
F 0 "J6" H 8757 3025 50  0000 C CNN
F 1 " " H 8757 3026 50  0001 C CNN
F 2 "Connectors:JACK_ALIM" H 8750 2760 50  0001 C CNN
F 3 "~" H 8750 2760 50  0001 C CNN
	1    8700 2800
	1    0    0    -1  
$EndComp
$Comp
L power:GND #PWR0138
U 1 1
P 9150 3150
F 0 "#PWR0138" H 9150 2900 50  0001 C CNN
F 1 "GND" V 9155 3022 50  0000 R CNN
F 2 "" H 9150 3150 50  0001 C CNN
F 3 "" H 9150 3150 50  0001 C CNN
	1    9150 3150
	0    -1   -1   0   
$EndComp
Wire Wire Line
	9000 2800 9000 2900
Wire Wire Line
	9000 2900 9000 3150
Wire Wire Line
	9000 3150 9150 3150
Connection ~ 9000 2900
$Comp
L power:+VDC #PWR0139
U 1 1
P 9150 2400
AR Path="/5E5ACE36" Ref="#PWR0139"  Part="1" 
AR Path="/5DE82A0A/5E5ACE36" Ref="#PWR?"  Part="1" 
F 0 "#PWR0139" H 9150 2300 50  0001 C CNN
F 1 "+VDC" V 9150 2629 50  0000 L CNN
F 2 "" H 9150 2400 50  0001 C CNN
F 3 "" H 9150 2400 50  0001 C CNN
	1    9150 2400
	0    1    1    0   
$EndComp
Wire Wire Line
	9150 2400 9000 2400
Wire Wire Line
	9000 2400 9000 2700
$Comp
L Connector_Generic:Conn_02x15_Odd_Even J4
U 1 1
P 8300 5100
F 0 "J4" H 8350 4267 50  0000 C CNN
F 1 " " H 8350 4266 50  0001 C CNN
F 2 "Pin_Headers:Pin_Header_Straight_2x15_Pitch2.54mm" H 8300 5100 50  0001 C CNN
F 3 "~" H 8300 5100 50  0001 C CNN
	1    8300 5100
	-1   0    0    1   
$EndComp
$Comp
L Connector_Generic:Conn_02x15_Odd_Even J5
U 1 1
P 10250 5100
F 0 "J5" H 10300 4267 50  0000 C CNN
F 1 " " H 10300 4266 50  0001 C CNN
F 2 "Pin_Headers:Pin_Header_Straight_2x15_Pitch2.54mm" H 10250 5100 50  0001 C CNN
F 3 "~" H 10250 5100 50  0001 C CNN
	1    10250 5100
	-1   0    0    1   
$EndComp
$Comp
L power:GND #PWR0124
U 1 1
P 8750 4600
F 0 "#PWR0124" H 8750 4350 50  0001 C CNN
F 1 "GND" V 8755 4472 50  0000 R CNN
F 2 "" H 8750 4600 50  0001 C CNN
F 3 "" H 8750 4600 50  0001 C CNN
	1    8750 4600
	0    -1   -1   0   
$EndComp
Wire Wire Line
	8500 5500 8750 5500
Text Label 8750 5500 2    50   ~ 0
PC1
Text Label 8750 5800 2    50   ~ 0
PA2
Wire Wire Line
	8500 5800 8750 5800
Wire Wire Line
	8500 4700 8750 4700
Text Label 8750 4700 2    50   ~ 0
PC10
Text Label 7750 4700 0    50   ~ 0
PA15
Wire Wire Line
	8000 4700 7750 4700
$Comp
L power:+VDC #PWR0140
U 1 1
P 9650 4400
AR Path="/5EC41FED" Ref="#PWR0140"  Part="1" 
AR Path="/5DE82A0A/5EC41FED" Ref="#PWR?"  Part="1" 
F 0 "#PWR0140" H 9650 4300 50  0001 C CNN
F 1 "+VDC" V 9650 4629 50  0000 L CNN
F 2 "" H 9650 4400 50  0001 C CNN
F 3 "" H 9650 4400 50  0001 C CNN
	1    9650 4400
	1    0    0    -1  
$EndComp
$Comp
L power:+VDC #PWR0141
U 1 1
P 10750 4400
AR Path="/5EC42DCA" Ref="#PWR0141"  Part="1" 
AR Path="/5DE82A0A/5EC42DCA" Ref="#PWR?"  Part="1" 
F 0 "#PWR0141" H 10750 4300 50  0001 C CNN
F 1 "+VDC" V 10750 4629 50  0000 L CNN
F 2 "" H 10750 4400 50  0001 C CNN
F 3 "" H 10750 4400 50  0001 C CNN
	1    10750 4400
	1    0    0    -1  
$EndComp
Wire Wire Line
	9650 4400 9950 4400
Wire Wire Line
	10450 4400 10750 4400
$Comp
L power:GND #PWR0142
U 1 1
P 7750 5800
F 0 "#PWR0142" H 7750 5550 50  0001 C CNN
F 1 "GND" V 7755 5672 50  0000 R CNN
F 2 "" H 7750 5800 50  0001 C CNN
F 3 "" H 7750 5800 50  0001 C CNN
	1    7750 5800
	0    1    -1   0   
$EndComp
Wire Wire Line
	8000 5800 7750 5800
$EndSCHEMATC
